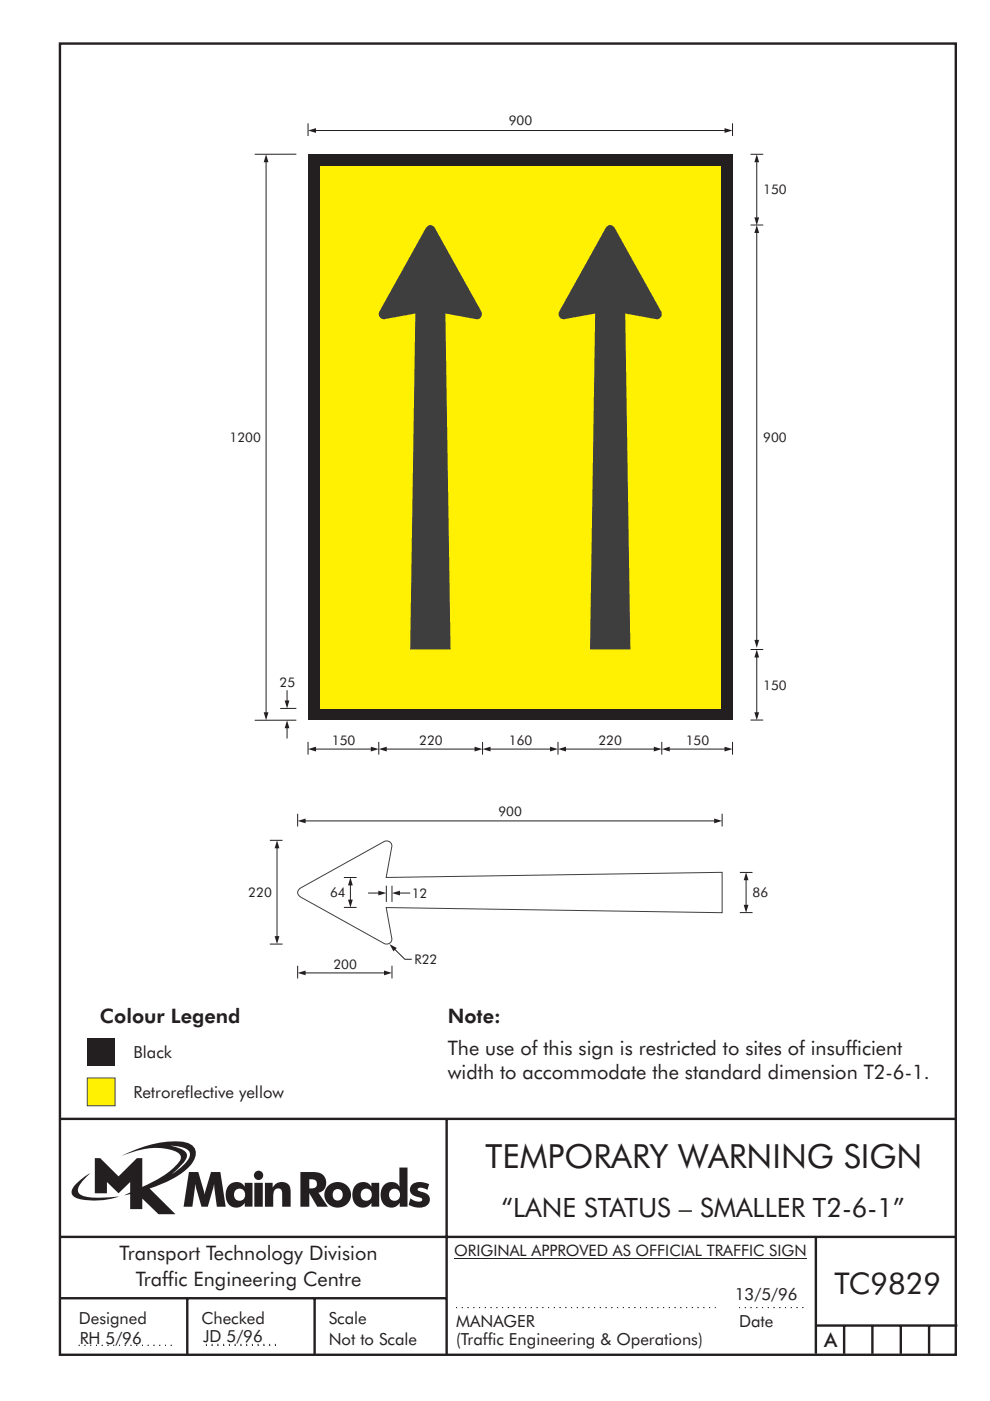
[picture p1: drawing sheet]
<svg xmlns="http://www.w3.org/2000/svg" width="210mm" height="297mm" viewBox="0 0 210 297" stroke-linecap="round" stroke-linejoin="round" font-family="sans-serif">
<g fill="none" stroke="#231f20" stroke-width=".51">
<path d="M12.7 9.2h190v278h-190zM12.7 237.2h189.9M94.7 237.1v50.1M12.7 262.2h190.1M12.7 275.2h82M39.7 275.2v12.1M66.7 275.2v12M173 262.2v24.8M173 281h30M179 281v6M185 281v6M191 281v6"/>
<path d="M197 281v6"/>
</g>
<path d="M96.7 277.2h55M156.7 277.2h14M16.7 285.2h20.3M43.7 285.2h15" fill="none" stroke="#231f20" stroke-width=".21" stroke-dasharray=".2 1" stroke-linecap="butt"/>
<path d="M18.5 220.1h5.9v5.9h-5.9z" fill-rule="evenodd" fill="#231f20"/>
<path d="M18.5 228.6h5.9v5.8h-5.9z" fill-rule="evenodd" fill="#fff101" stroke="#3e3e3f" stroke-width=".21"/>
<path d="M43.6 285h15.1" fill="none" stroke="#231f20" stroke-width=".21" stroke-dasharray=".2 1" stroke-linecap="butt"/>
<path d="M65.3 32.7h90v120h-90z" fill-rule="evenodd" fill="#231f20"/>
<path d="M67.8 35.2h85v115h-85z" fill-rule="evenodd" fill="#fff101"/>
<path d="M65.3 26.1v2.7M66.9 27.7h86.9M155.3 26.1v2.7" fill="none" stroke="#231f20" stroke-width=".21"/>
<g fill="#231f20">
<path d="M65.3 27.7l1.7-.5v1z"/>
<path d="M153.6 27.2l1.7 .5-1.7 .5z"/>
</g>
<path d="M159.1 32.7h2.7M159.1 47.7h2.7M159.1 137.7h2.7M160.5 139.3v11.9M159.1 152.7h2.7" fill="none" stroke="#231f20" stroke-width=".21"/>
<g fill="#231f20">
<path d="M159.9 151h1.1l-.5 1.7z"/>
<path d="M160.5 137.7l.5 1.7h-1.1z"/>
</g>
<path d="M160.5 34.3v11.9" fill="none" stroke="#231f20" stroke-width=".21"/>
<g fill="#231f20">
<path d="M159.9 46.1h1.1l-.5 1.7z"/>
<path d="M160.5 32.7l.5 1.7h-1.1z"/>
</g>
<path d="M160.5 49.3v86.5" fill="none" stroke="#231f20" stroke-width=".21"/>
<g fill="#231f20">
<path d="M159.9 135.7h1.1l-.5 1.7z"/>
<path d="M160.5 47.7l.5 1.7h-1.1z"/>
</g>
<g fill="#3e3e3f">
<path d="M128.5 48.2a1.03 1.03 0 0 1 1-.5 1.03 1.03 0 0 1 .9 .7l9.8 17.6a1.11 1.11 0 0 1-1.1 1.7l-6.5-1.2 1.1 71.2h-8.6l1.1-71.2-6.6 1.2a1.11 1.11 0 0 1-1-1.7z" fill-rule="evenodd"/>
<path d="M90.4 48.2a1.03 1.03 0 0 1 1-.5 1.03 1.03 0 0 1 .8 .7l9.8 17.6a1.11 1.11 0 0 1-1 1.7l-6.6-1.2 1.1 71.2h-8.5l1.1-71.2-6.6 1.2a1.11 1.11 0 0 1-1-1.7z" fill-rule="evenodd"/>
</g>
<path d="M60.9 154.3v2.3" fill="none" stroke="#231f20" stroke-width=".21"/>
<path d="M60.9 152.7l.5 1.7h-1z" fill="#231f20"/>
<path d="M60.9 146.3v2.4" fill="none" stroke="#231f20" stroke-width=".21"/>
<path d="M60.4 148.5h1l-.5 1.7z" fill="#231f20"/>
<path d="M56.4 34.3v116.9M62.8 32.7h-8.8M62.8 152.7h-8.8M62.8 150.2h-3.4" fill="none" stroke="#231f20" stroke-width=".21"/>
<g fill="#231f20">
<path d="M55.9 151h1l-.5 1.7z"/>
<path d="M56.4 32.7l.5 1.7h-1z"/>
</g>
<path d="M65.3 157.3v2.7M66.9 158.8h11.9M80.3 157.3v2.7M102.3 157.3v2.7M118.3 157.3v2.7M140.3 157.3v2.7M155.3 157.3v2.7" fill="none" stroke="#231f20" stroke-width=".21"/>
<g fill="#231f20">
<path d="M65.3 158.8l1.7-.5v1z"/>
<path d="M78.6 158.3l1.7 .5-1.7 .5z"/>
</g>
<path d="M141.9 158.8h11.9" fill="none" stroke="#231f20" stroke-width=".21"/>
<g fill="#231f20">
<path d="M140.3 158.8l1.7-.5v1z"/>
<path d="M153.6 158.3l1.7 .5-1.7 .5z"/>
</g>
<path d="M103.9 158.8h12.9" fill="none" stroke="#231f20" stroke-width=".21"/>
<g fill="#231f20">
<path d="M102.3 158.8l1.7-.5v1z"/>
<path d="M116.6 158.3l1.7 .5-1.7 .5z"/>
</g>
<path d="M81.9 158.8h18.9" fill="none" stroke="#231f20" stroke-width=".21"/>
<g fill="#231f20">
<path d="M80.3 158.8l1.7-.5v1z"/>
<path d="M100.6 158.3l1.7 .5-1.7 .5z"/>
</g>
<path d="M119.9 158.8h18.9" fill="none" stroke="#231f20" stroke-width=".21"/>
<g fill="#231f20">
<path d="M118.3 158.8l1.7-.5v1z"/>
<path d="M138.6 158.3l1.7 .5-1.7 .5z"/>
</g>
<path d="M63.6 188.4l17.8-10a1.11 1.11 0 0 1 1.7 1.1l-1.2 6.5 71.2-1v8.5l-71.2-1.1 1.2 6.6a1.11 1.11 0 0 1-1.7 1l-17.8-9.9a.98 .98 0 0 1 0-1.7z" fill="none" stroke="#3e3e3f" stroke-width=".21"/>
<path d="M63.1 172.5v2.7M64.7 174.1h86.9M153.1 172.5v2.7" fill="none" stroke="#231f20" stroke-width=".21"/>
<g fill="#231f20">
<path d="M63.1 174.1l1.7-.6v1.1z"/>
<path d="M151.4 173.5l1.7 .6-1.7 .5z"/>
</g>
<path d="M156.9 185h2.7M156.9 193.5h2.7M158.2 186.5v5.5" fill="none" stroke="#231f20" stroke-width=".21"/>
<g fill="#231f20">
<path d="M157.7 191.8h1l-.5 1.7z"/>
<path d="M158.2 184.9l.5 1.7h-1z"/>
</g>
<path d="M78 189.3h2.4M81.9 187.8v3.4M83.1 187.8v3.4" fill="none" stroke="#231f20" stroke-width=".21"/>
<path d="M80.2 188.8l1.7 .5-1.7 .5z" fill="#231f20"/>
<path d="M84.7 189.3h2.3" fill="none" stroke="#231f20" stroke-width=".21"/>
<path d="M83.1 189.3l1.7-.5v1z" fill="#231f20"/>
<path d="M74.3 187.6v3.3" fill="none" stroke="#231f20" stroke-width=".21"/>
<g fill="#231f20">
<path d="M73.8 190.7h1l-.5 1.7z"/>
<path d="M74.3 186l.5 1.7h-1z"/>
</g>
<path d="M72.9 186.1h2.7M72.9 192.4h2.7M83.7 201.2l2.1 2.2h1.5" fill="none" stroke="#231f20" stroke-width=".21"/>
<path d="M82.6 200.2l1.5 .8-.7 .7z" fill="#231f20"/>
<path d="M57.2 178.2h2.7M58.7 179.7v18.9M57.2 200.2h2.7" fill="none" stroke="#231f20" stroke-width=".21"/>
<g fill="#231f20">
<path d="M58.2 198.5h1l-.5 1.7z"/>
<path d="M58.7 178.2l.5 1.7h-1z"/>
</g>
<path d="M63.1 204.8v2.6M64.7 206.3h16.9M83.1 204.8v2.6" fill="none" stroke="#231f20" stroke-width=".21"/>
<g fill="#231f20">
<path d="M63.1 206.3l1.7-.5v1z"/>
<path d="M81.4 205.8l1.7 .5-1.7 .5z"/>
<path d="M36.1 242.9a5.8 5.8 0 0 1 3.9 1.1 1.58 1.58 0 0 1-.2 2l-1.1 1.2-2.3 1.8 .9-.8a6.5 6.5 0 0 0 2.3-3.2 2.43 2.43 0 0 0-2.2-1.8zM20.1 245.5v7.5h2.6v-2.4l2.4 2.4 2.5-2.4v2.2l-1.4 .7 1.4-.3v3.2h2.6v-2.3l3.4 3.3h3.6l-5.5-5.4a20.1 20.1 0 0 0 8.7-4.9 3.1 3.1 0 0 0 .7-3.8 3.8 3.8 0 0 0-3-1.3 25.1 25.1 0 0 0-12.4 3.1 16.1 16.1 0 0 1 11.1-1.1 1.56 1.56 0 0 1 1.4 1.9 17.9 17.9 0 0 1-8 5.8v-6.2h-1.2l-3.9 3.9-3.9-3.9zM16.2 251a1.82 1.82 0 0 0-.7 2.6 9.9 9.9 0 0 0 5.8 .9l2-.3 2-.5a22.2 22.2 0 0 1-7.7-.1 1.33 1.33 0 0 1-.8-2.3l1-1.2 1.3-1.3-1.4 .8zM65.6 250a1.13 1.13 0 0 1 1.2 .2 1.13 1.13 0 0 1 .3 1.2 1.26 1.26 0 0 1-1.5 .6zM63.7 248.5v7.3h1.9v-2.8l1.7 2.8h2.2l-2-2.9a2.25 2.25 0 0 0 1.6-2.7 2.25 2.25 0 0 0-2.6-1.7zM68.9 253.3a2.79 2.79 0 0 0 5.5 0 2.79 2.79 0 0 0-5.5 0zM70.9 252.3a1.15 1.15 0 0 1 1.8 1 1.15 1.15 0 0 1-1.8 1 1.46 1.46 0 0 1 0-2zM75.5 251.2a3.2 3.2 0 0 0 .4 4.6 2.13 2.13 0 0 0 2.9-.8v.8h1.6v-5h-1.7v.8a2.07 2.07 0 0 0-3.2-.4zM76.9 252.2a1.23 1.23 0 0 1 1.7 .3 1.23 1.23 0 0 1-.2 1.7 1.23 1.23 0 0 1-1.7-.1 1.54 1.54 0 0 1 .2-1.9zM84.7 247.5v4.1a2.16 2.16 0 0 0-2.3-.9 2.16 2.16 0 0 0-1.6 1.9 2.52 2.52 0 0 0 2.6 3.4 2.11 2.11 0 0 0 1.4-1v.8h1.6v-8.3zM82.9 252.3a1.24 1.24 0 0 1 1.9 1 1.24 1.24 0 0 1-1.9 1.1 1.47 1.47 0 0 1 0-2.1zM87.4 251.1a1.52 1.52 0 0 0-.4 1.7 1.52 1.52 0 0 0 1.4 .9 .82 .82 0 0 1 1.1 .8 2.07 2.07 0 0 1-2.5-.4l-.4 1.3a3.8 3.8 0 0 0 4 .2 1.56 1.56 0 0 0 .5-1.7 1.56 1.56 0 0 0-1.4-1.1 1.25 1.25 0 0 1-1.2-.6 1.21 1.21 0 0 1 1.7-.1l.4 .2 .4-1.2a3.7 3.7 0 0 0-3.6 0zM40.1 248.5l-1.2 7.3h1.9l.6-4.8 1.3 4.8h1.4l1.3-4.8 .6 4.8h1.9l-1.2-7.3h-2l-1.3 4.8-1.4-4.8zM48.7 251.2a3.2 3.2 0 0 0 .4 4.6 2.13 2.13 0 0 0 2.8-.8v.8h1.6v-5h-1.6v.8a2.07 2.07 0 0 0-3.2-.4zM50.1 252.2a1.23 1.23 0 0 1 1.6 .3 1.23 1.23 0 0 1-.2 1.7 1.23 1.23 0 0 1-1.7-.1 1.55 1.55 0 0 1 .3-1.9zM53.9 250.8v5h1.8v-5zM53.8 249.2a1 1 0 0 0 2 0 1 1 0 0 0-2 0zM56.2 250.8v5h1.7a5.4 5.4 0 0 1 .4-3.5 .91 .91 0 0 1 1.1-.2 .91 .91 0 0 1 .4 1v2.7h1.8v-2.9a2 2 0 0 0-1.4-2.3 2 2 0 0 0-2.4 1.2v-1z" fill-rule="evenodd"/>
</g>
<path d="M96.3 266.7h74.7" fill="none" stroke="#231f20" stroke-width=".21"/>
<text font-size="7.1" fill="#231f20" x="102.9" y="247.6">TEMPORARY WARNING SIGN</text>
<text font-size="6.3" fill="#231f20" x="177" y="274.5">TC9829</text>
<text font-size="5.6" fill="#231f20" x="106.3" y="258.1">“LANE STATUS – SMALLER T2-6-1”</text>
<g font-size="4.2" fill="#231f20">
<text x="21.2" y="216.9">Colour Legend</text>
<text x="94.9" y="216.9">Note:</text>
<text x="94.9" y="223.8">The use of this sign is restricted to sites of insufficient</text>
<text x="94.9" y="228.8">width to accommodate the standard dimension T2-6-1.</text>
<text x="25.3" y="267">Transport Technology Division</text>
<text x="28.8" y="272.6">Traffic Engineering Centre</text>
<text x="174.7" y="285.6">A</text>
</g>
<g font-size="3.5" fill="#231f20">
<text x="28.3" y="224.3">Black</text>
<text x="28.3" y="232.7">Retroreflective yellow</text>
<text x="155.8" y="275.6">13/5/96</text>
<text x="16.7" y="280.7">Designed</text>
<text x="42.7" y="280.7">Checked</text>
<text x="69.7" y="280.7">Scale</text>
<text x="96.7" y="281.2">MANAGER</text>
<text x="156.7" y="281.2">Date</text>
<text x="16.9" y="284.9">RH 5/96</text>
<text x="43.1" y="284.6">JD 5/96</text>
<text x="69.7" y="285.2">Not to Scale</text>
<text x="96.7" y="285.1">(Traffic Engineering &amp; Operations)</text>
</g>
<text font-size="3.4" fill="#231f20" x="96.3" y="266.4">ORIGINAL APPROVED AS OFFICIAL TRAFFIC SIGN</text>
<g font-size="2.8" fill="#231f20">
<text x="107.9" y="26.6">900</text>
<text x="161.8" y="41.2">150</text>
<text x="48.7" y="93.7">1200</text>
<text x="161.8" y="93.7">900</text>
<text x="59.3" y="145.7">25</text>
<text x="161.8" y="146.2">150</text>
<text x="70.4" y="158">150</text>
<text x="88.9" y="158">220</text>
<text x="107.9" y="158">160</text>
<text x="126.9" y="158">220</text>
<text x="145.4" y="158">150</text>
<text x="105.7" y="173">900</text>
<text x="52.6" y="190.2">220</text>
<text x="70" y="190.3">64</text>
<text x="87.3" y="190.3">12</text>
<text x="159.6" y="190.3">86</text>
<text x="70.7" y="205.4">200</text>
<text x="87.9" y="204.4">R22</text>
</g>
</svg>
